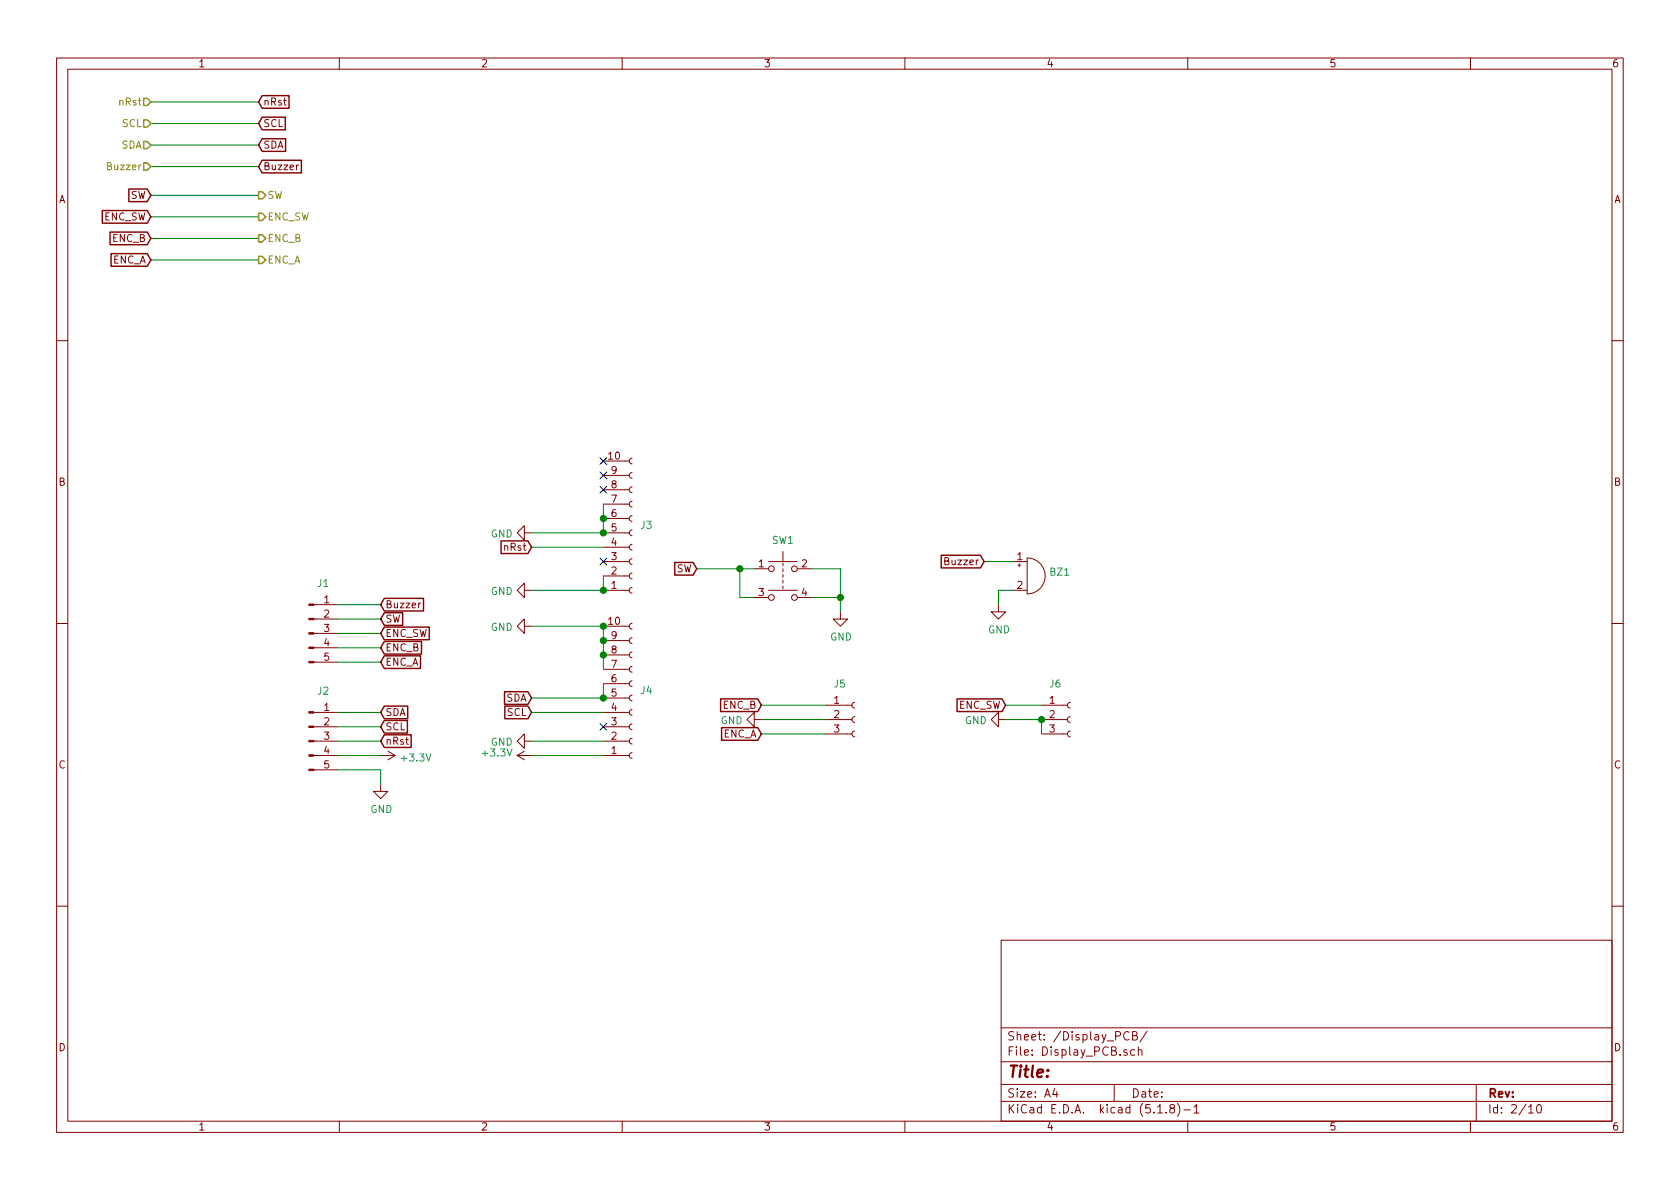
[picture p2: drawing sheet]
<svg xmlns="http://www.w3.org/2000/svg" width="297mm" height="210mm" viewBox="0 0 297 210" stroke-linecap="round" stroke-linejoin="round" font-family="sans-serif">
<g fill="none" stroke="#840000" stroke-width=".18">
<path d="M10 10.3h277v189.9h-277zM12 12.2h273v186.1h-273zM60 10.3v1.9M110 10.3v1.9M160 10.3v1.9M210 10.3v1.9M260 10.3v1.9M52.8 29.2l-.4 .2M10 60.2h2M285 60.2h2M92.7 94.2v-1.2l-1.3 1.2 1.3 1.3v-1.3h1.3M106.7 99.3h4.6"/>
<path d="M106.7 81.5h4.6M106.7 84.1h4.6M106.7 86.6h4.6M106.7 89.1h4.6M106.7 91.7h4.6M106.7 94.2h4.6M106.7 96.8h4.6M111.8 81l-.3 .1-.2 .4 .1 .3 .4 .2M111.8 83.6l-.3 .1-.2 .3 .1 .4 .4 .2M111.8 86.1l-.3 .1-.2 .3 .1 .4 .4 .2M111.8 88.6l-.3 .1-.2 .4 .1 .4 .4 .2M111.8 91.2l-.3 .1-.2 .3 .1 .4 .4 .2"/>
<path d="M111.8 93.7l-.3 .1-.2 .4 .1 .3 .4 .2M111.8 96.3l-.3 .1-.2 .3 .1 .4 .4 .2M111.8 98.8l-.3 .1-.2 .3 .1 .4 .4 .2M135.9 99.3h5.1M138.4 97.5v1.8M138.4 99.6v.5M179.1 99.3h2.5M180 99.9h.5M180.2 99.7v.5M181.6 98.7a3.2 3.2 0 0 1 3.2 3.1 3.2 3.2 0 0 1-3.2 3.2zM10 110.3h2M55.5 117.1h4.2"/>
<path d="M55.5 114.5h4.2M55.5 112h4.2M55.5 109.5h4.2M55.5 106.9h4.2M74.4 106.6l-.4 .3M92.7 104.4v-1.3l-1.3 1.3 1.3 1.3v-1.3h1.3M92.7 110.7v-1.2l-1.3 1.2 1.3 1.3v-1.3h1.3M106.7 110.7h4.6M106.7 113.3h4.6M106.7 115.8h4.6M106.7 118.4h4.6M106.7 104.4h4.6"/>
<path d="M106.7 101.8h4.6M111.8 110.2l-.3 .1-.2 .4 .1 .3 .4 .2M111.8 112.8l-.3 .1-.2 .3 .1 .4 .4 .2M111.8 115.3l-.3 .1-.2 .3 .1 .4 .4 .2M111.8 117.9l-.3 .1-.2 .3 .1 .4 .4 .2M111.8 101.3l-.3 .1-.2 .4 .1 .4 .4 .2M111.8 103.9l-.3 .1-.2 .3 .1 .4 .4 .2M133.3 100.6h2.6M133.3 105.7h2.6M135.9 104.4h5.1M138.4 100.6v.5M138.4 101.6v.5"/>
<path d="M138.4 102.6v.5M138.4 103.6v.5M141 100.6h2.5M141 105.7h2.5M148.6 108.2v1.3h1.3l-1.3 1.2-1.3-1.2h1.3M176.5 106.9v1.3h1.3l-1.3 1.3-1.2-1.3h1.2M179.1 104.4h2.5M285 110.3h2M55.5 126h4.2M55.5 128.5h4.2M55.5 131.1h4.2M55.5 133.6h4.2"/>
<path d="M55.5 136.1h4.2M67.3 138.7v1.2h1.3l-1.3 1.3-1.3-1.3h1.3M67.3 133.6h2.5M68.6 132.8l1.2 .8M69.8 133.6l-1.2 .8M91.4 133.6h2.6M91.4 133.6l1.3 .8M92.7 131.1v-1.3l-1.3 1.3 1.3 1.2v-1.2h1.3M92.7 132.8l-1.3 .8M106.7 120.9h4.6M106.7 123.4h4.6M106.7 126h4.6"/>
<path d="M106.7 128.5h4.6M106.7 131.1h4.6M106.7 133.6h4.6M111.8 120.4l-.3 .1-.2 .3 .1 .4 .4 .2M111.8 122.9l-.3 .1-.2 .4 .1 .3 .4 .2M111.8 125.5l-.3 .1-.2 .3 .1 .4 .4 .2M111.8 128l-.3 .1-.2 .3 .1 .4 .4 .2M111.8 130.6l-.3 .1-.2 .3 .1 .4 .4 .2M111.8 133.1l-.3 .1-.2 .3 .1 .4 .4 .2M133.3 127.2v-1.2l-1.2 1.2 1.2 1.3v-1.3h1.3M146 129.8h4.6M146 127.2h4.6"/>
<path d="M146 124.7h4.6M151.1 129.3l-.3 .1-.2 .3 .1 .4 .4 .2M151.1 126.7l-.3 .1-.2 .4 .1 .4 .4 .2M151.1 124.2l-.3 .1-.2 .3 .1 .4 .4 .2M176.5 127.2v-1.2l-1.2 1.2 1.2 1.3v-1.3h1.3M184.1 129.8h4.6M184.1 127.2h4.6M184.1 124.7h4.6M189.2 129.3l-.3 .1-.2 .3 .1 .4 .4 .2M189.2 126.7l-.3 .1-.2 .4 .1 .4 .4 .2M189.2 124.2l-.3 .1-.2 .3 .1 .4 .4 .2M10 160.2h2"/>
<path d="M177 166.3h108v32h-108zM285 160.2h2M60 198.3v1.9M110 198.3v1.9M160 198.3v1.9M177 194.8h108M177 191.8h108M177 187.8h108M177 181.8h108M186.5 192.5l-.4 1h1M186.8 193v1M197 191.8v3"/>
<path d="M199.3 185.7a.37 .37 0 0 0-.6 .1l.1 .2 .5 .2v.1l-.2 .3-.4-.1M199.6 182.6a.7 .7 0 0 0-.9 .2 .7 .7 0 0 0 .1 .9 .55 .55 0 0 0 .8 .1M200.3 183.1h.6l.1-.3-.1-.3-.6-.1v1.5h.5l.3-.3a.41 .41 0 0 0-.3-.5M200.6 185.7l-.4-.1-.3 .3 .1 .6 .2 .1 .4-.1M201.3 185.7a.37 .37 0 0 1 .6 .1v.8M201.3 185.1v1.5M202.8 182.3l-1.3 2M204.7 196.8h.8M206.2 196.7v.1M207.1 196l-.3-.3 .2-.3a.48 .48 0 0 1 .6 .1l-.1 .4a.52 .52 0 0 0-.6 .2 .52 .52 0 0 0 .1 .6l.4 .1 .2-.1 .1-.4-.3-.3M208.2 195.1a1.71 1.71 0 0 1 0 2.3M209.3 196.3h1.2"/>
<path d="M210 198.3v1.9M211.1 195.8l.4-.5v1.5M211.1 196.8h.9M260 198.3v1.9M261 191.8v6.5M270.3 195.8l.4-.5v1.5M270.3 196.8h.8M271.8 195.5l.4-.2a.94 .94 0 0 1 0 1.5 .79 .79 0 0 1-.4-1.3z"/>
<circle cx="136.4" cy="105.7" r=".51"/>
<circle cx="136.4" cy="100.6" r=".51"/>
<circle cx="140.5" cy="100.6" r=".51"/>
<circle cx="140.5" cy="105.7" r=".51"/>
</g>
<g fill="#840000" stroke="#840000" stroke-width=".18">
<path d="M54.6 117h.9v.2h-.9z"/>
<path d="M54.6 114.4h.9v.3h-.9z"/>
<path d="M54.6 111.9h.9v.2h-.9z"/>
<path d="M54.6 109.3h.9v.3h-.9z"/>
<path d="M54.6 106.8h.9v.3h-.9z"/>
<path d="M54.6 136h.9v.3h-.9z"/>
<path d="M54.6 133.5h.9v.2h-.9z"/>
<path d="M54.6 130.9h.9v.3h-.9z"/>
<path d="M54.6 128.4h.9v.2h-.9z"/>
<path d="M54.6 125.9h.9v.2h-.9z"/>
</g>
<g fill="none" stroke="#008400" stroke-width=".18">
<path d="M26.7 18h19M26.7 38.3h19M26.7 34.5h19M26.7 29.5h19M26.7 25.6h19M26.7 21.8h19M26.7 42.2h19M26.7 46h19M94 96.8h12.7M106.7 89.1v5.1h-12.7M174 99.3h5.1M59.7 117.1h7.6"/>
<path d="M59.7 112h7.6M59.7 109.5h7.6M59.7 106.9h7.6M59.7 114.5h7.6M94 110.7h12.7v7.7M106.7 101.8v2.6h-12.7M123.2 100.6h10.1M130.8 100.6v5.1h2.5M143.5 100.6h5.1v7.6M143.5 105.7h5.1M179.1 104.4h-2.6v2.5M59.7 126h7.6"/>
<path d="M59.7 133.6h7.6M59.7 131.1h7.6M59.7 128.5h7.6M59.7 136.1h7.6v2.6M94 126h12.7M94 133.6h12.7M94 131.1h12.7M106.7 120.9v2.5h-12.7M134.6 124.7h11.4M134.6 127.2h11.4M134.6 129.8h11.4M177.8 124.7h6.3"/>
<path d="M177.8 127.2h6.3v2.6"/>
</g>
<path d="M25.4 17.4h.6l.7 .6-.7 .7h-.6zM25.4 21.2h.6l.7 .6-.7 .7h-.6zM25.4 25h.6l.7 .6-.7 .7h-.6zM25.4 28.8h.6l.7 .7-.7 .6h-.6zM45.7 33.9h.7l.6 .6-.6 .7h-.7zM45.7 37.7h.7l.6 .6-.6 .7h-.7zM45.7 45.3h.7l.6 .7-.6 .6h-.7zM45.7 41.5h.7l.6 .7-.6 .6h-.7z" fill="none" stroke="#848400" stroke-width=".25"/>
<g fill="none" stroke="#840000" stroke-width=".25">
<path d="M46.4 16.9h4.7v2.2h-4.7l-.7-1.1zM18.1 37.2h7.9l.7 1.1-.7 1.2h-7.9zM22.8 33.4h3.2l.7 1.1-.7 1.2h-3.2zM46.4 20.7h4v2.3h-4l-.7-1.2zM46.4 28.3h6.9v2.3h-6.9l-.7-1.1zM46.4 24.5h4.1v2.3h-4.1l-.7-1.2zM19.5 41h6.5l.7 1.2-.7 1.1h-6.5zM19.6 44.9h6.4l.7 1.1-.7 1.1h-6.4zM88.6 95.7h4.7l.7 1.1-.7 1.1h-4.7zM119.3 99.5h3.3l.6 1.1-.6 1.1h-3.3zM166.4 98.2h7l.6 1.1-.6 1.1h-7zM67.9 113.4h6.6v2.3h-6.6l-.6-1.2z"/>
<path d="M67.9 116h6.4v2.2h-6.4l-.6-1.1zM67.9 105.8h7v2.2h-7l-.6-1.1zM67.9 108.4h3.3v2.2h-3.3l-.6-1.1zM67.9 110.9h8v2.2h-8l-.6-1.1zM67.9 124.9h4.2v2.2h-4.2l-.6-1.1zM67.9 127.4h4.1v2.2h-4.1l-.6-1.1zM67.9 129.9h4.8v2.3h-4.8l-.6-1.1zM89.2 122.3h4.1l.7 1.1-.7 1.2h-4.1zM89.3 124.9h4l.7 1.1-.7 1.1h-4zM127.4 123.6h6.6l.6 1.1-.6 1.1h-6.6zM127.6 128.7h6.4l.6 1.1-.6 1.1h-6.4zM169.2 123.6h8l.6 1.1-.6 1.1h-8z"/>
</g>
<g fill="#008400" stroke="#008400" stroke-width=".25">
<circle cx="106.7" cy="113.3" r=".51"/>
<circle cx="184.2" cy="127.2" r=".51"/>
<circle cx="106.7" cy="104.4" r=".51"/>
<circle cx="106.7" cy="110.7" r=".51"/>
<circle cx="106.7" cy="123.4" r=".51"/>
<circle cx="106.7" cy="91.7" r=".51"/>
<circle cx="106.7" cy="94.2" r=".51"/>
<circle cx="148.6" cy="105.7" r=".51"/>
<circle cx="130.8" cy="100.6" r=".51"/>
<circle cx="106.7" cy="115.8" r=".51"/>
</g>
<path d="M106.1 98.7l1.2 1.2M106.1 80.9l1.2 1.2M106.1 83.5l1.2 1.2M106.1 86l1.2 1.2M107.3 98.7l-1.2 1.2M107.3 80.9l-1.2 1.2M107.3 83.5l-1.2 1.2M107.3 86l-1.2 1.2M106.1 127.9l1.2 1.2M107.3 127.9l-1.2 1.2" fill="none" stroke="#000084" stroke-width=".18"/>
<text font-size="2.8" fill="#840000" x="178" y="190.5">Title:</text>
<g font-size="2.1" fill="#840000">
<text x="178" y="184">Sheet: /Display_PCB/</text>
<text x="178" y="186.7">File: Display_PCB.sch</text>
<text x="178" y="196.9">KiCad E.D.A. kicad (5.1.8)-1</text>
<text x="178" y="194.1">Size: A4</text>
<text x="200" y="194.1">Date:</text>
<text x="263" y="194.1">Rev:</text>
<text x="263" y="196.9">Id: 2/10</text>
</g>
<g font-size="1.8" fill="#840000">
<text x="35" y="11.9">1</text>
<text x="85" y="11.9">2</text>
<text x="135" y="11.9">3</text>
<text x="185" y="11.9">4</text>
<text x="235" y="11.9">5</text>
<text x="285" y="11.9">6</text>
<text x="46.5" y="22.5">SCL</text>
<text x="46.5" y="18.7">nRst</text>
<text x="46.5" y="26.3">SDA</text>
<text x="10.4" y="35.9">A</text>
<text x="23" y="35.2">SW</text>
<text x="46.5" y="30.1">Buzzer</text>
<text x="285.4" y="35.9">A</text>
<text x="18.3" y="39">ENC_SW</text>
<text x="19.9" y="46.6">ENC_A</text>
<text x="19.9" y="42.8">ENC_B</text>
<text x="107.6" y="81.3">10</text>
<text x="108.1" y="83.8">9</text>
<text x="10.4" y="85.9">B</text>
<text x="108.1" y="88.9">7</text>
<text x="108.1" y="86.4">8</text>
<text x="285.4" y="85.9">B</text>
<text x="108.1" y="94">5</text>
<text x="108.1" y="91.4">6</text>
<text x="89.3" y="97.4">nRst</text>
<text x="108.1" y="101.6">2</text>
<text x="108.1" y="99.1">3</text>
<text x="108.1" y="96.5">4</text>
<text x="119.6" y="101.2">SW</text>
<text x="134.1" y="100.3">1</text>
<text x="141.8" y="100.3">2</text>
<text x="167.4" y="99.9">Buzzer</text>
<text x="179.9" y="99.1">1</text>
<text x="57.3" y="106.7">1</text>
<text x="68.1" y="107.6">Buzzer</text>
<text x="108.1" y="104.1">1</text>
<text x="134.1" y="105.4">3</text>
<text x="141.8" y="105.4">4</text>
<text x="179.9" y="104.1">2</text>
<text x="57.3" y="109.2">2</text>
<text x="57.3" y="111.8">3</text>
<text x="68.1" y="110.1">SW</text>
<text x="68.1" y="112.6">ENC_SW</text>
<text x="107.6" y="110.5">10</text>
<text x="108.1" y="113">9</text>
<text x="57.3" y="114.3">4</text>
<text x="57.3" y="116.8">5</text>
<text x="68.1" y="115.2">ENC_B</text>
<text x="68.1" y="117.7">ENC_A</text>
<text x="108.1" y="118.1">7</text>
<text x="108.1" y="115.6">8</text>
<text x="57.3" y="125.7">1</text>
<text x="89.5" y="124.1">SDA</text>
<text x="108.1" y="125.7">4</text>
<text x="108.1" y="123.2">5</text>
<text x="108.1" y="120.6">6</text>
<text x="127.8" y="125.3">ENC_B</text>
<text x="147.5" y="124.5">1</text>
<text x="169.4" y="125.3">ENC_SW</text>
<text x="185.6" y="124.5">1</text>
<text x="57.3" y="128.3">2</text>
<text x="57.3" y="130.8">3</text>
<text x="68.1" y="126.6">SDA</text>
<text x="68.1" y="129.2">SCL</text>
<text x="68.1" y="131.7">nRst</text>
<text x="89.7" y="126.6">SCL</text>
<text x="108.1" y="130.8">2</text>
<text x="108.1" y="128.3">3</text>
<text x="127.8" y="130.4">ENC_A</text>
<text x="147.5" y="127">2</text>
<text x="147.5" y="129.5">3</text>
<text x="185.6" y="127">2</text>
<text x="185.6" y="129.5">3</text>
<text x="10.4" y="135.9">C</text>
<text x="57.3" y="133.3">4</text>
<text x="57.3" y="135.9">5</text>
<text x="108.1" y="133.3">1</text>
<text x="285.4" y="135.9">C</text>
<text x="10.4" y="185.9">D</text>
<text x="285.4" y="185.9">D</text>
<text x="35" y="199.9">1</text>
<text x="85" y="199.9">2</text>
<text x="135" y="199.9">3</text>
<text x="185" y="199.9">4</text>
<text x="235" y="199.9">5</text>
<text x="285" y="199.9">6</text>
</g>
<g font-size="1.8" fill="#848400">
<text x="21.2" y="18.7">nRst</text>
<text x="21.6" y="22.5">SCL</text>
<text x="21.4" y="26.3">SDA</text>
<text x="19.4" y="30.1">Buzzer</text>
<text x="47.2" y="35.2">SW</text>
<text x="47.2" y="39">ENC_SW</text>
<text x="47.2" y="46.6">ENC_A</text>
<text x="47.2" y="42.8">ENC_B</text>
</g>
<g font-size="1.8" fill="#008484">
<text x="86.8" y="95">GND</text>
<text x="113.3" y="93.5">J3</text>
<text x="136.5" y="96.2">SW1</text>
<text x="185.7" y="101.8">BZ1</text>
<text x="56.2" y="103.8">J1</text>
<text x="86.8" y="105.2">GND</text>
<text x="86.8" y="111.6">GND</text>
<text x="146.8" y="113.3">GND</text>
<text x="174.7" y="112">GND</text>
<text x="56.2" y="122.9">J2</text>
<text x="113.3" y="122.7">J4</text>
<text x="147.5" y="121.6">J5</text>
<text x="185.6" y="121.6">J6</text>
<text x="86.8" y="131.9">GND</text>
<text x="127.4" y="128.1">GND</text>
<text x="170.6" y="128.1">GND</text>
<text x="71.1" y="134.7">+3.3V</text>
<text x="85.5" y="133.8">+3.3V</text>
<text x="65.5" y="143.8">GND</text>
</g>
</svg>
